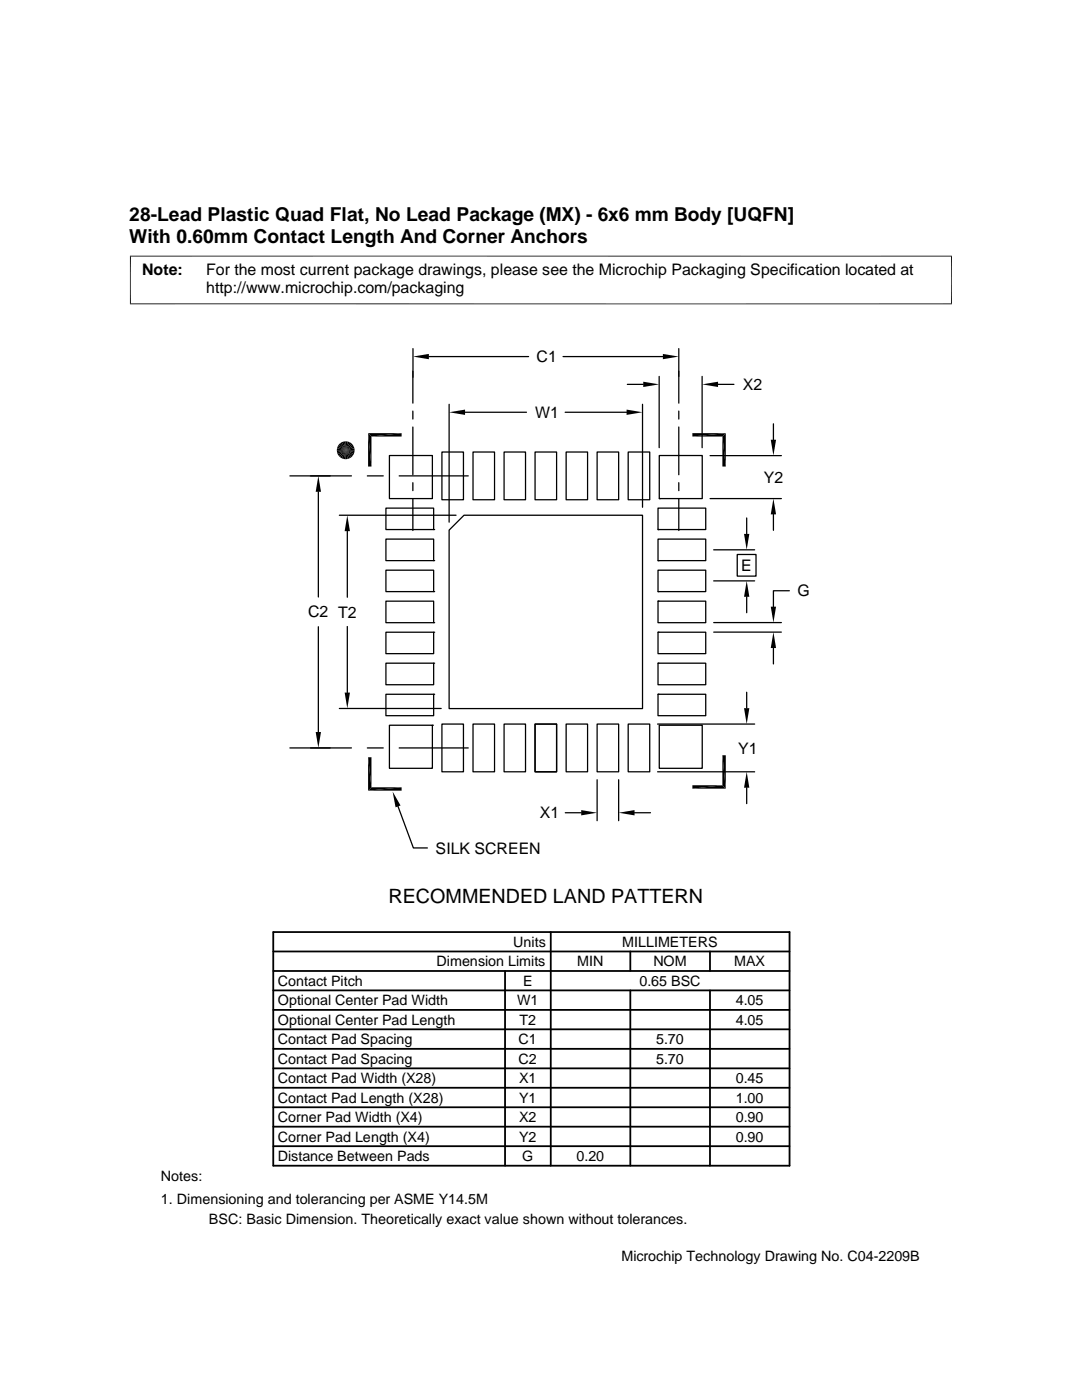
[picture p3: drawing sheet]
<svg xmlns="http://www.w3.org/2000/svg" width="216mm" height="279mm" viewBox="0 0 216 279" stroke-linecap="round" stroke-linejoin="round" font-family="sans-serif">
<g fill="#000">
<path d="M82.4 71.2l3.2-.6v1.1zM128.4 76.2l3.1 .5-3.1 .5zM132.3 70.6l3.1 .6-3.1 .5zM140.1 76.7l3.2-.5v1zM63.5 95l.6 3.1h-1.1zM67.2 89.9h1.8l-1.8 .4zM67.2 89.5l1.8 .4h-1.8zM67.2 90.3l1.8-.4-1.6 .7zM67.4 89.1l1.6 .8-1.8-.4zM67.4 90.6l1.6-.7-1.4 1.1zM67.6 88.8l1.4 1.1-1.6-.8zM67.6 91l1.4-1.1-1.1 1.3z"/>
<path d="M67.9 88.5l1.1 1.4-1.4-1.1zM69 89.9l-.8 1.6-.3-.3zM67.9 88.5l.3-.3 .8 1.7zM69 89.9l-.4 1.7-.4-.1zM68.2 88.2l.4-.1 .4 1.8zM69 89.9v1.8l-.4-.1zM68.6 88.1h.4v1.8zM69 89.9l.4 1.7-.4 .1zM69 88.1h.4l-.4 1.8zM69 89.9l.8 1.6-.4 .1zM69.4 88.1l.4 .1-.8 1.7zM69 89.9l1.1 1.3-.3 .3z"/>
<path d="M69.8 88.2l.3 .3-1.1 1.4zM69 89.9l1.4 1.1-.3 .2zM70.1 88.5l.3 .3-1.4 1.1zM69 89.9l1.6 .7-.2 .4zM69 89.9l1.4-1.1 .2 .3zM69 89.9l1.7 .4-.1 .3zM69 89.9l1.6-.8 .1 .4zM69 89.9h1.8l-.1 .4zM69 89.9l1.7-.4 .1 .4zM73.4 86.4l.7 6.7h-.7zM73.4 86.4h6.7l-6 .7zM73.4 86.4l.7 .7v6z"/>
<path d="M74.1 87.1l6-.7v.7zM89.6 82.3l3.2-.6v1.1zM125 81.7l3.2 .6-3.2 .5zM138.2 86.4h6.6l-6.6 .7zM138.2 87.1l6.6-.7-.7 .7zM144.1 87.1l.7 6h-.7zM144.1 87.1l.7-.7v6.7zM153.8 87.8h1.1l-.6 3.1zM69.3 102.8l.5 3.2h-1zM149 115.9l.5 3.2h-1zM148.5 106.6h1l-.5 3.1zM154.3 99.5l.6 3.2h-1.1z"/>
<path d="M68.8 138.2h1l-.5 3.2zM154.3 126.2l.6 3.1h-1.1zM153.8 121.1h1.1l-.6 3.1zM63 146.1h1.1l-.6 3.2zM73.4 151.1l.7 6-.7 .7zM73.4 151.1h.7v6zM73.4 157.8l6.7-.7v.7zM74.1 157.1h6l-6.7 .7zM144.1 150.7l.7 6.7-.7-.7zM138.2 156.7h5.9l-5.9 .7zM144.1 150.7h.7v6.7zM138.2 157.4l5.9-.7 .7 .7z"/>
<path d="M149 154l.5 3.2h-1zM148.5 141.3h1l-.5 3.2zM78.3 158l1.6 2.8-1 .3zM116 161.7l3.1 .5-3.1 .5zM123.4 162.2l3.2-.5v1z"/>
</g>
<g fill="none" stroke="#000" stroke-width=".25">
<path d="M82.4 74.1v6.4M82.4 69.6v5.7M85.6 71.2h19.9M112.4 71.2h19.9M125.2 76.7h3.2M131.5 75.1v14.2M135.4 69.6v10.9M140.1 75.1v14.2M143.3 76.7h3.2M57.8 95h12.3M63.5 98.1v21M73.3 95h3.2"/>
<path d="M77.7 90.9h8.6v8.6h-8.6zM79.7 95h13.7M82.4 82v1.6M82.4 85.2v9.5M82.4 96.3v1.6M82.4 99.5v6.4M88.2 90.2h4.3v9.5h-4.3zM89.6 80.7v23.5M92.8 82.3h12.3M94.4 90.2h4.3v9.5h-4.3zM100.6 90.2h4.3v9.5h-4.3zM106.8 90.2h4.3v9.5h-4.3z"/>
<path d="M112.8 82.3h12.2M113 90.2h4.2v9.5h-4.2zM119.1 90.2h4.3v9.5h-4.3zM125.3 90.2h4.3v9.5h-4.3zM128.2 80.7v20.5M131.6 90.9h8.5v8.6h-8.5zM131.6 99.5h.1M135.4 82v1.6M135.4 85.2v9.5M135.4 96.3v1.6M135.4 99.5v6.4M141.7 99.5h14.2"/>
<path d="M141.7 90.9h14.2M154.3 84.6v3.2M67.7 102.8h23.3M69.3 106v13.2M77 120h9.5v4.3h-9.5zM77 113.8h9.5v4.3h-9.5zM77 107.6h9.5v4.3h-9.5zM77 101.4h9.5v4.3h-9.5zM86.5 118.1h.1M86.5 111.9h.1M86.5 105.7h.1M89.6 105.8l3-3h35.6v38.6h-38.6z"/>
<path d="M131.3 120h9.5v4.3h-9.5zM131.3 120h.1M131.3 113.8h9.5v4.3h-9.5zM131.3 118.1h.1M131.3 107.6h9.5v4.3h-9.5zM131.3 111.9h.1M131.3 101.4h9.5v4.3h-9.5zM131.3 105.7h.1M142.4 115.9h8.2M142.4 109.7h8.2M147.1 110.7h3.8v4.3h-3.8zM149 103.4v3.2"/>
<path d="M149 119.1v3.2M154.3 102.7v3.1M157.5 117.9h-3.2v3.2M63.5 125.1v21M69.3 125v13.2M77 126.2h9.5v4.3h-9.5zM77 132.4h9.5v4.3h-9.5zM77 138.6h9.5v4.2h-9.5zM86.5 124.3h.1M86.5 126.2h.1M86.5 132.4h.1M86.5 138.6h.1"/>
<path d="M131.3 126.2h9.5v4.3h-9.5zM131.3 126.2h.1M131.3 132.4h9.5v4.3h-9.5zM131.3 132.4h.1M131.3 138.6h9.5v4.2h-9.5zM131.3 138.6h.1M142.4 126.2h13.5M142.4 124.2h13.5M149 138.2v3.1M154.3 129.3v3.2M57.8 149.3h12.3M67.7 141.4h20.3"/>
<path d="M73.3 149.3h3.2M77.7 144.7h8.6v8.6h-8.6zM79.7 149.3h13.7M86.3 144.7h.1M88.2 144.5h4.3v9.5h-4.3zM94.4 144.5h4.3v9.5h-4.3zM100.6 144.5h4.3v9.5h-4.3zM106.8 144.5h4.3v9.5h-4.3zM113 144.5h4.2v9.5h-4.2zM119.1 144.5h4.3v9.5h-4.3zM119.1 155.6v8.2M123.4 155.6v8.2"/>
<path d="M125.3 144.5h4.3v9.5h-4.3zM131.2 154h19.4M131.2 144.5h19.4M131.6 144.7h8.5v8.6h-8.5zM149 157.2v3.2M79.4 160.9l3.1 8.3h2.8M112.8 162.2h3.2M126.6 162.2h3.2"/>
</g>
<path d="M25.9 51.1h164M26 51v9.7M189.9 51v9.7M25.9 60.6h164" fill="none" stroke="#000" stroke-width=".2"/>
<g fill="none" stroke="#000" stroke-width=".36">
<path d="M54.5 189.9h103M54.5 186h103v46.6h-103zM54.5 193.8h103M54.5 197.7h103M100.8 193.8v38.8M109.9 186v46.6M125.8 189.9v3.9M125.8 197.7v34.9M141.7 189.9v3.9M141.7 197.7v34.9M54.5 213.2h103M54.5 209.3h103"/>
<path d="M54.5 217.1h103M54.5 201.5h103M54.5 205.4h103M54.5 221h103M54.5 224.9h103M54.5 228.7h103"/>
</g>
<text font-size="3.9" x="77.5" y="180.2">RECOMMENDED LAND PATTERN</text>
<g font-size="3.8">
<text x="25.8" y="44.1">28-Lead Plastic Quad Flat, No Lead Package (MX) - 6x6 mm Body [UQFN]</text>
<text x="25.8" y="48.5">With 0.60mm Contact Length And Corner Anchors</text>
</g>
<g font-size="3.2">
<text x="28.4" y="54.9">Note:</text>
<text x="41.1" y="54.9">For the most current package drawings, please see the Microchip Packaging Specification located at</text>
<text x="41.1" y="58.5">http://www.microchip.com/packaging</text>
<text x="107.1" y="72.3">C1</text>
<text x="148.2" y="77.9">X2</text>
<text x="106.8" y="83.4">W1</text>
<text x="152.4" y="96.4">Y2</text>
<text x="147.9" y="114">E</text>
<text x="159.1" y="119">G</text>
<text x="61.5" y="123.2">C2 T2</text>
<text x="147.3" y="150.4">Y1</text>
<text x="107.7" y="163.3">X1</text>
<text x="86.9" y="170.4">SILK SCREEN</text>
</g>
<g font-size="2.9">
<text x="102.4" y="189">Units</text>
<text x="124.1" y="189">MILLIMETERS</text>
<text x="55.4" y="196.7">Contact Pitch</text>
<text x="87.1" y="192.9">Dimension Limits</text>
<text x="104.4" y="196.7">E</text>
<text x="115.2" y="192.9">MIN</text>
<text x="127.6" y="196.7">0.65 BSC</text>
<text x="130.4" y="192.9">NOM</text>
<text x="146.5" y="192.9">MAX</text>
<text x="55.4" y="200.6">Optional Center Pad Width</text>
<text x="103.2" y="200.6">W1</text>
<text x="146.8" y="200.6">4.05</text>
<text x="55.4" y="208.4">Contact Pad Spacing</text>
<text x="55.4" y="204.5">Optional Center Pad Length</text>
<text x="103.5" y="208.4">C1</text>
<text x="103.7" y="204.5">T2</text>
<text x="130.9" y="208.4">5.70</text>
<text x="146.8" y="204.5">4.05</text>
<text x="55.4" y="212.3">Contact Pad Spacing</text>
<text x="103.5" y="212.3">C2</text>
<text x="130.9" y="212.3">5.70</text>
<text x="55.4" y="220.1">Contact Pad Length (X28)</text>
<text x="55.4" y="216.2">Contact Pad Width (X28)</text>
<text x="103.6" y="220.1">Y1</text>
<text x="103.6" y="216.2">X1</text>
<text x="146.8" y="220.1">1.00</text>
<text x="146.8" y="216.2">0.45</text>
<text x="55.4" y="227.8">Corner Pad Length (X4)</text>
<text x="55.4" y="223.9">Corner Pad Width (X4)</text>
<text x="103.6" y="227.8">Y2</text>
<text x="103.6" y="223.9">X2</text>
<text x="146.8" y="227.8">0.90</text>
<text x="146.8" y="223.9">0.90</text>
<text x="55.4" y="231.7">Distance Between Pads</text>
<text x="104.2" y="231.7">G</text>
<text x="115" y="231.7">0.20</text>
<text x="32.1" y="235.7">Notes:</text>
<text x="32.1" y="240.3">1. Dimensioning and tolerancing per ASME Y14.5M</text>
<text x="41.7" y="244.3">BSC: Basic Dimension. Theoretically exact value shown without tolerances.</text>
<text x="124" y="251.7">Microchip Technology Drawing No. C04-2209B</text>
</g>
</svg>
